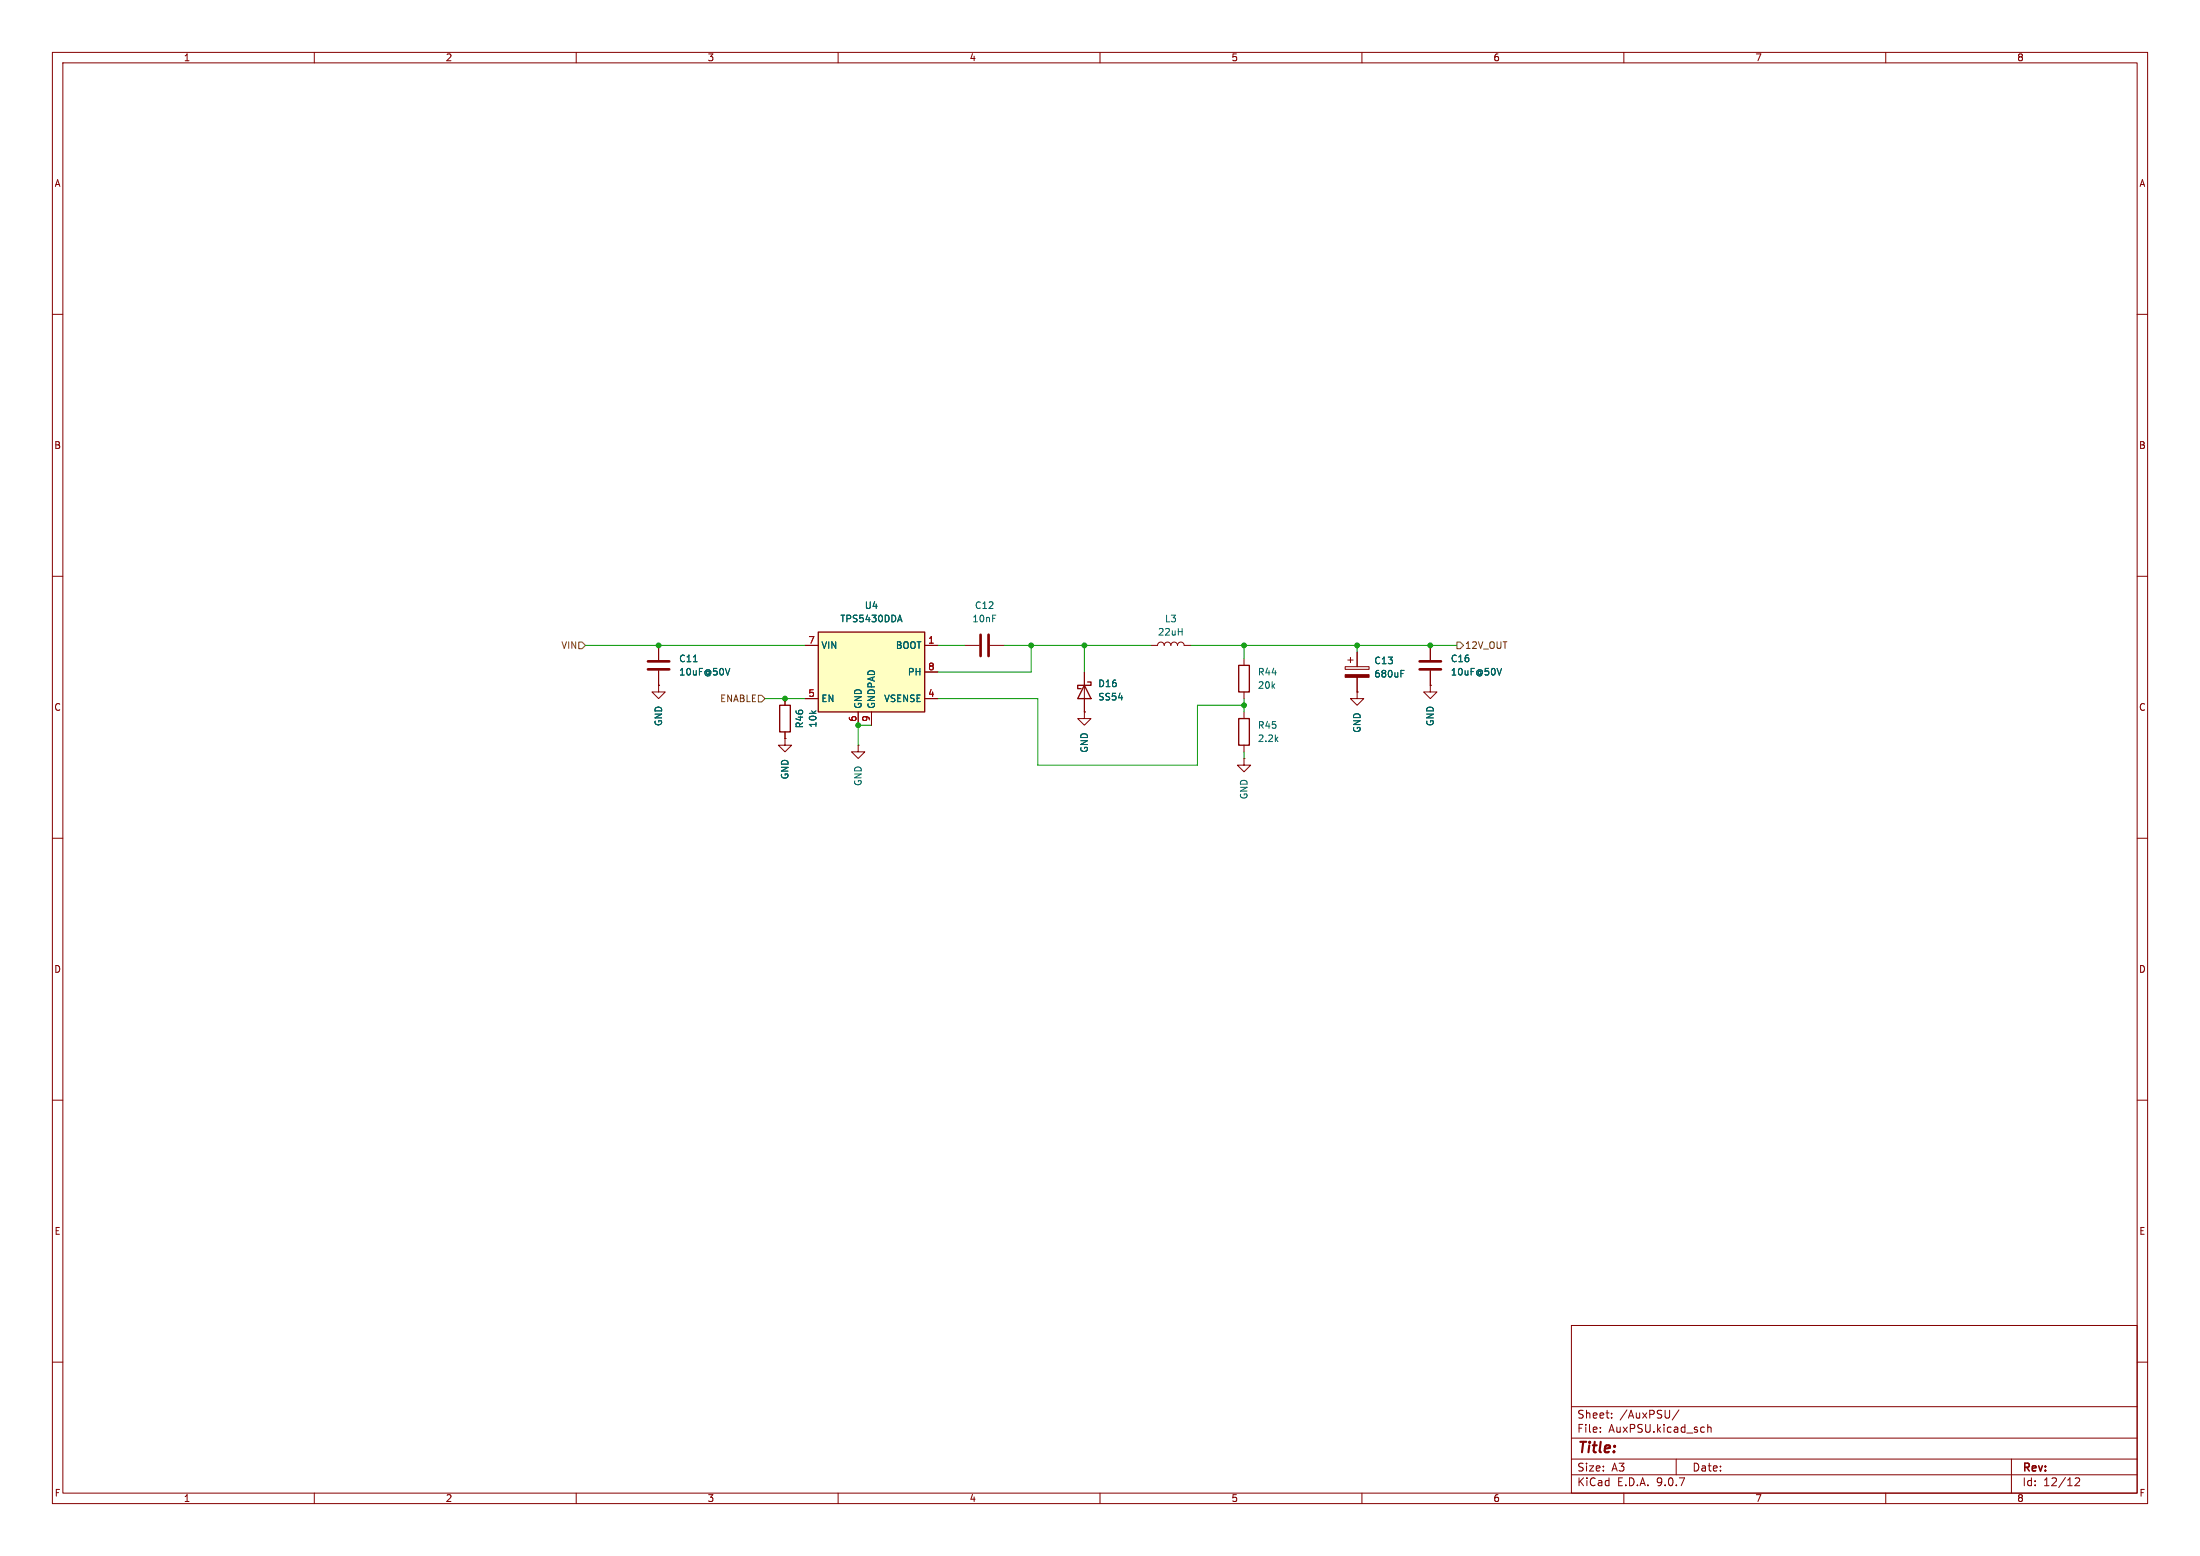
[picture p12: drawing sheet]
<svg xmlns="http://www.w3.org/2000/svg" width="420mm" height="297mm" viewBox="0 0 420 297" stroke-linecap="round" stroke-linejoin="round" font-family="sans-serif">
<g fill="none" stroke="#840000" stroke-width=".19">
<path d="M10 10h400v277h-400zM12 12h396v273h-396zM60 10v2M110 10v2M160 10v2M210 10v2M260 10v2M310 10v2M360 10v2M10 60h2M408 60h2M10 110h2"/>
<path d="M408 110h2M10 160h2M408 160h2M10 210h2M408 210h2M300 253h108v32h-108zM10 260h2M300 278.5h108M300 274.5h108M300 268.5h108M305.5 273.2v.2M305.5 272.5v.1"/>
<path d="M307.7 270.5v.2M307.7 269.8v.1M320 278.5v3M320.5 269.1l-1.3 1.9M326 271.9v1.5M326 272.5l.2-.1 .4 .1 .1 .9M384 278.5v6.5M408 260h2M60 285v2M110 285v2M160 285v2M210 285v2"/>
<path d="M260 285v2M300 281.5h108M310 285v2M360 285v2M396.2 282.2l.5-.1 .2 .1 .1 .3-.9 1.1h.9"/>
</g>
<path d="M156.2 120.7h20.3v15.2h-20.3z" fill="#ffffc2"/>
<path d="M148.8 134.6h2.1v5.1h-2.1zM156.2 120.7h20.3v15.2h-20.3zM207 130.8l1.3 2.6h-2.6zM207.6 130.2h.7v.6h-2.6v.6h.7M236.5 137.2h2v5h-2zM236.5 127h2v5.1h-2z" fill="none" stroke="#840000" stroke-width=".25"/>
<g fill="none" stroke="#840000" stroke-width=".19">
<path d="M125.7 130.8v1.3h-1.2l1.2 1.3 1.3-1.3h-1.3M125.7 130.8h.1M125.7 123.2v2.8M125.7 128v2.8M149.9 133.4v1.2M149.9 139.7v1.3M153.7 123.2h2.5M153.7 133.4h2.5M163.8 135.9v2.5M166.4 135.9v2.5M176.5 123.2h2.6M176.5 133.4h2.6"/>
<path d="M176.5 128.3h2.6M184.1 123.2h2.8M189 123.2h2.8M207 135.9v1.3h-1.3l1.3 1.2 1.3-1.2h-1.3M207 135.9h.1M207 128.3v7.6M219.7 123.2h1.3a.64 .64 0 0 1 .6-.6 .64 .64 0 0 1 .6 .6 .64 .64 0 0 1 .7-.6 .64 .64 0 0 1 .6 .6 .64 .64 0 0 1 .7-.6 .64 .64 0 0 1 .6 .6 .64 .64 0 0 1 .6-.6 .64 .64 0 0 1 .7 .6h1.2M237.5 125.7v1.3M237.5 132.1v1.3M237.5 135.9v1.3M256.8 127.3h4.6v.5h-4.6zM257.3 126h1"/>
<path d="M257.8 125.5v1M259.1 132.1v1.3h-1.3l1.3 1.2 1.2-1.2h-1.2M259.1 132.1h.1M259.1 124.5v2.8M259.1 129.3v2.8M273 130.8v1.3h-1.2l1.2 1.3 1.3-1.3h-1.3M273 130.8h.1M273 123.2v2.8M273 128v2.8M149.9 141v1.2h-1.3l1.3 1.3 1.2-1.3h-1.2M149.9 141h.1M163.8 142.2v1.3h-1.2l1.2 1.3 1.3-1.3h-1.3"/>
<path d="M163.8 142.2h.1M237.5 144.8v1.3h-1.3l1.3 1.2 1.3-1.2h-1.3M237.5 144.8h.1M237.5 142.2v1.3"/>
</g>
<path d="M171.5 118.3h.6M171.8 117.4l.4 1.3M132.4 126.3h.7M139.3 127.6l-.4 1.2M267.4 128.6h.5M267.4 128h.7M286.6 127.6l-.4 1.2" fill="none" stroke="#006464" stroke-width=".19"/>
<path d="M123.7 126.2h4.1M123.7 127.8h4.1M187.2 121.2v4M188.7 121.2v4M271 126.2h4.1M271 127.8h4.1" fill="none" stroke="#840000" stroke-width=".51"/>
<path d="M256.8 128.8h4.6v.5h-4.6z" fill="#840000" stroke="#840000" stroke-width=".19"/>
<path d="M110.5 122.6h.6l.7 .6-.7 .6h-.6zM144.8 132.7h.6l.6 .7-.6 .6h-.6zM278.1 122.6h.7l.6 .6-.6 .6h-.7z" fill="none" stroke="#725600" stroke-width=".19"/>
<g fill="none" stroke="#009600" stroke-width=".19">
<path d="M111.8 123.2h41.9M146 133.4h7.7M166.4 138.4h-2.6v3.8M179.1 133.4h19v12.7h30.5v-11.5h8.9M179.1 123.2h5M191.8 123.2h27.9M196.8 123.2v5.1h-17.7M207 123.2v5.1M227.3 123.2h50.8M237.5 123.2v2.5M237.5 133.4v2.5M259.1 123.2v1.3"/>
<path d="M237.5 143.5v1.3"/>
</g>
<g fill="#009600" stroke="#009600" stroke-width=".19">
<circle cx="196.8" cy="123.2" r=".46"/>
<circle cx="149.9" cy="133.4" r=".46"/>
<circle cx="163.8" cy="138.4" r=".46"/>
<circle cx="125.7" cy="123.2" r=".46"/>
<circle cx="237.5" cy="123.2" r=".46"/>
<circle cx="259.1" cy="123.2" r=".46"/>
<circle cx="237.5" cy="134.6" r=".46"/>
<circle cx="273" cy="123.2" r=".46"/>
<circle cx="207" cy="123.2" r=".46"/>
</g>
<text font-size="2.8" fill="#840000" x="301" y="277.9">Title:</text>
<g font-size="2.1" fill="#840000">
<text x="301" y="273.7">File:</text>
<text x="301" y="271">Sheet:</text>
<text x="307.1" y="273.7">AuxPSU.kicad_sch</text>
<text x="309.2" y="271">/AuxPSU/</text>
<text x="301" y="281.1">Size:</text>
<text x="307.6" y="281.1">A3</text>
<text x="323" y="281.1">Date:</text>
<text x="386" y="281.3">Rev:</text>
<text x="301" y="283.9">KiCad</text>
<text x="308.7" y="283.9">E.D.A.</text>
<text x="316.3" y="283.9">9.0.7</text>
<text x="386" y="283.9">Id:</text>
<text x="390.1" y="283.9">12/12</text>
</g>
<g font-size="1.8" fill="#840000">
<text x="35" y="11.9">1</text>
<text x="85" y="11.9">2</text>
<text x="135" y="11.9">3</text>
<text x="185" y="11.9">4</text>
<text x="235" y="11.9">5</text>
<text x="285" y="11.9">6</text>
<text x="335" y="11.9">7</text>
<text x="385" y="11.9">8</text>
<text x="10.3" y="35.9">A</text>
<text x="408.3" y="35.9">A</text>
<text x="10.3" y="85.9">B</text>
<text x="408.2" y="85.9">B</text>
<text x="10.3" y="135.9">C</text>
<text x="408.2" y="135.9">C</text>
<text x="10.3" y="185.9">D</text>
<text x="408.2" y="185.9">D</text>
<text x="10.3" y="235.9">E</text>
<text x="408.3" y="235.9">E</text>
<text x="10.3" y="285.9">F</text>
<text x="35" y="286.9">1</text>
<text x="85" y="286.9">2</text>
<text x="135" y="286.9">3</text>
<text x="185" y="286.9">4</text>
<text x="235" y="286.9">5</text>
<text x="285" y="286.9">6</text>
<text x="335" y="286.9">7</text>
<text x="385" y="286.9">8</text>
<text x="408.3" y="285.9">F</text>
</g>
<g font-size="1.8" fill="#006464">
<text x="160.3" y="119">TPS5430DDA</text>
<text x="165" y="116.4">U4</text>
<text x="185.5" y="119">10nF</text>
<text x="186" y="116.4">C12</text>
<text x="222.3" y="119">L3</text>
<text x="156.7" y="124.1">VIN</text>
<text x="170.9" y="124.1">BOOT</text>
<text x="221" y="121.5">22uH</text>
<text x="129.5" y="129.1">10uF@50V</text>
<text x="129.5" y="126.6">C11</text>
<text x="173.2" y="129.1">PH</text>
<text x="209.6" y="131.4">D16</text>
<text x="240" y="131.7">20k</text>
<text x="240" y="129.1">R44</text>
<text x="262.3" y="129.5">680uF</text>
<text x="262.3" y="127">C13</text>
<text x="276.9" y="129.1">10uF@50V</text>
<text x="276.9" y="126.6">C16</text>
<text x="156.7" y="134.2">EN</text>
<text x="164.7" y="135.4" transform="rotate(-90 164.7 135.4)">GND</text>
<text x="167.2" y="135.4" transform="rotate(-90 167.2 135.4)">GNDPAD</text>
<text x="168.7" y="134.2">VSENSE</text>
<text x="209.6" y="133.9">SS54</text>
<text x="126.6" y="138.7" transform="rotate(-90 126.6 138.7)">GND</text>
<text x="153.5" y="139.1" transform="rotate(-90 153.5 139.1)">R46</text>
<text x="156.1" y="139" transform="rotate(-90 156.1 139)">10k</text>
<text x="207.9" y="143.8" transform="rotate(-90 207.9 143.8)">GND</text>
<text x="240" y="141.8">2.2k</text>
<text x="240" y="139.3">R45</text>
<text x="259.9" y="140" transform="rotate(-90 259.9 140)">GND</text>
<text x="273.9" y="138.7" transform="rotate(-90 273.9 138.7)">GND</text>
<text x="150.7" y="148.9" transform="rotate(-90 150.7 148.9)">GND</text>
<text x="164.7" y="150.1" transform="rotate(-90 164.7 150.1)">GND</text>
<text x="238.4" y="152.7" transform="rotate(-90 238.4 152.7)">GND</text>
</g>
<g font-size="1.8" fill="#725600">
<text x="107.1" y="124.1">VIN</text>
<text x="279.6" y="124.1">12V_OUT</text>
<text x="137.4" y="134.2">ENABLE</text>
</g>
<g font-size="1.8" fill="#a90000">
<text x="154.2" y="122.9">7</text>
<text x="177.1" y="122.9">1</text>
<text x="177.1" y="128">8</text>
<text x="154.2" y="133.1">5</text>
<text x="163.6" y="137.9" transform="rotate(-90 163.6 137.9)">6</text>
<text x="166.1" y="137.9" transform="rotate(-90 166.1 137.9)">9</text>
<text x="177.1" y="133.1">4</text>
</g>
</svg>
